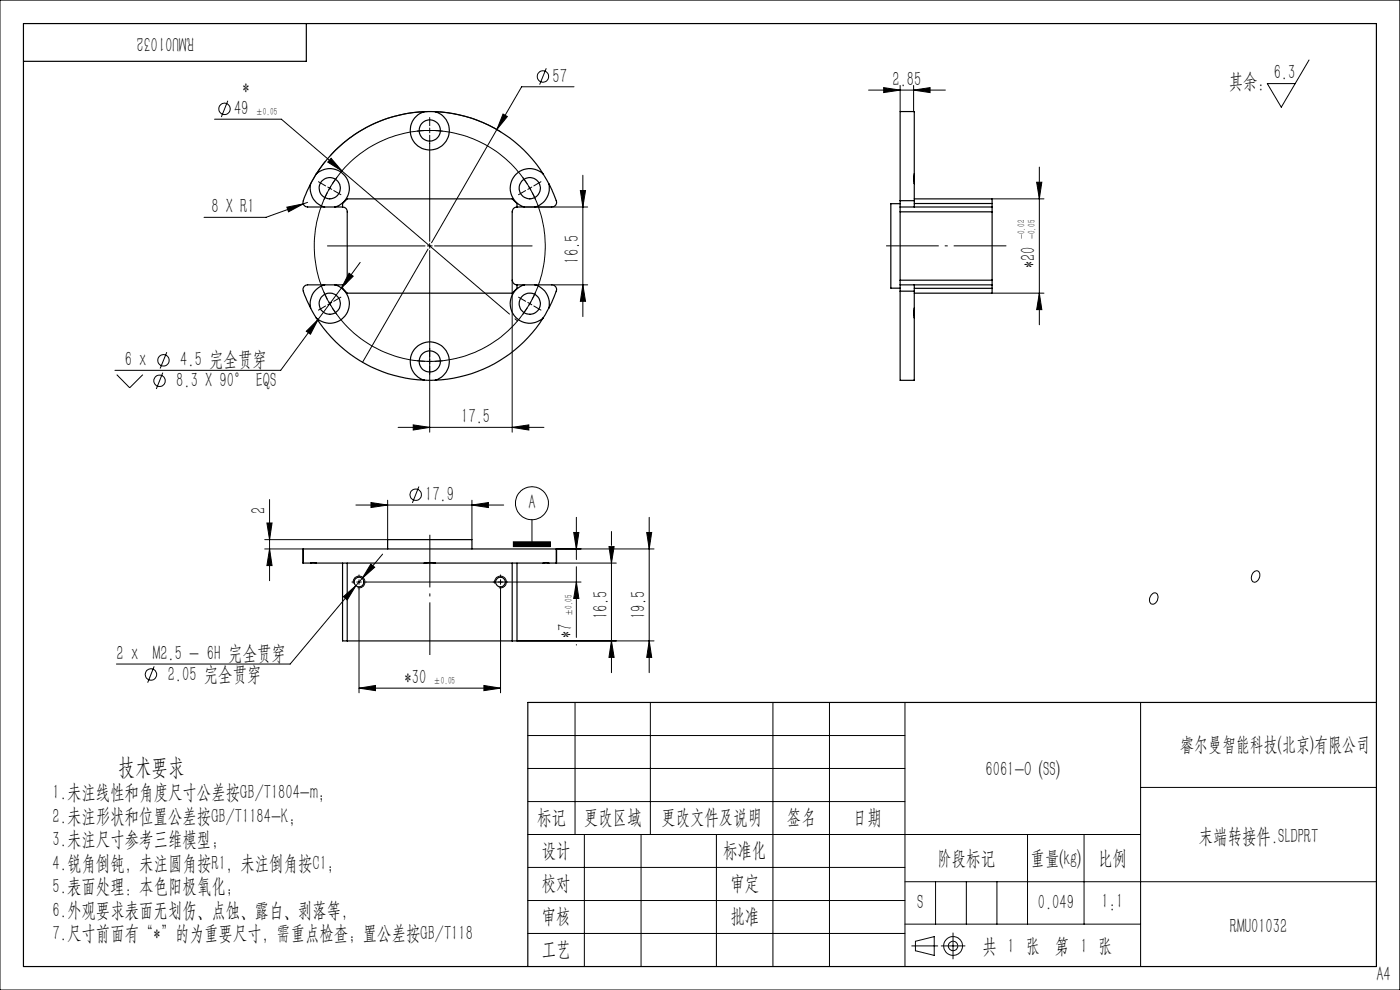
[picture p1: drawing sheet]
<svg xmlns="http://www.w3.org/2000/svg" width="297mm" height="210mm" viewBox="0 0 297 210" stroke-linecap="round" stroke-linejoin="round" font-family="sans-serif">
<g fill="none" stroke="#000" stroke-width=".25">
<path d="M5 5h287v200h-287zM65 5v8h-60M65.9 39a4.1 4.1 0 0 0 3 4.9M65.9 39l-.6 1.3a5.7 5.7 0 0 0-1 3l.5 .5 .5 .1h3.6M67.1 36.9l-1.2 2.1M67.1 36.9a4.2 4.2 0 0 1 6.5 1 4.2 4.2 0 0 1-2.6 6M90 23.7h2.4M90 23.7a4.1 4.1 0 0 0-2.2 6.4 4.1 4.1 0 0 0 6.7 0 4.1 4.1 0 0 0-2.1-6.4M90 23.7a28.5 28.5 0 0 0-22.9 13.2M92.4 23.7a28.4 28.4 0 0 1 22.8 13.2M115.2 36.9l1.2 2.1M115.2 36.9a4.1 4.1 0 0 0-6.4 1 4.1 4.1 0 0 0 2.5 6"/>
<path d="M116.4 39a4.1 4.1 0 0 1-2.9 4.9M116.4 39l1.4 3.1a1.08 1.08 0 0 1 .2 1.2 1.08 1.08 0 0 1-.9 .6h-3.6M194 36.9v-13.2h-3v18.9M194 36.9v2.1M194 39v3.6M68.9 43.9h2.1M71 43.9h1.7M72.7 43.9a.97 .97 0 0 1 1 1v14.5a.96 .96 0 0 1-1 1M72.7 43.9v-.7l1-1h35l1 1v.7M109.7 43.9a1.02 1.02 0 0 0-1 1v14.5a1.02 1.02 0 0 0 1 1M109.7 43.9h1.6M111.3 43.9h2.2"/>
<path d="M191 42.6v1.3M191 43.9v1M191 59.4v1M191 43.2h-2v17.9h2M191 43.9h19.5M191 42.6h3M191 44.9h19.5M191 59.4h19.5M191 44.9v14.5M194 42.6v1.3M194 42.2h16.5v1.7M194 43.2h16.5"/>
<path d="M210.5 43.9v1M210.5 59.4v1M210.5 44.9v14.5M65.9 65.4l1.2 2M67.1 67.4a28.5 28.5 0 0 0 22.9 13.2M68.9 60.4a4.1 4.1 0 0 0-3 5M68.9 60.4h2.1M68.9 60.4h-3.6a1.09 1.09 0 0 0-1 .7 1.09 1.09 0 0 0 .2 1.1l1.4 3.2M71 60.4a4.2 4.2 0 0 1 2.6 6.1 4.2 4.2 0 0 1-6.5 .9M71 60.4h1.7M72.7 60.4v.8l1 1h35l1-1v-.8M109.7 60.4h1.6"/>
<path d="M111.3 60.4a4.1 4.1 0 0 0-2.5 6.1 4.1 4.1 0 0 0 6.4 .9M111.3 60.4h2.2M113.5 60.4a4.1 4.1 0 0 1 2.9 5M113.5 60.4h3.6a1.07 1.07 0 0 1 .9 .7 1.07 1.07 0 0 1-.2 1.1l-1.4 3.2M115.2 67.4a28.5 28.5 0 0 1-22.8 13.2M116.4 65.4l-1.2 2M191 60.4v1.4M191 61.8v18.9l3-.1v-13.2M191 60.4h19.5M191 61.8h3M194 60.4v1.4M194 65.4v2"/>
<path d="M194 61.8v3.6M194 61.2h16.5M210.5 60.4v1.8h-16.5M90 80.6a4.1 4.1 0 0 1-2.2-6.3 4.1 4.1 0 0 1 6.7 0 4.1 4.1 0 0 1-2.1 6.3M90 80.6h2.4M64.3 119.4h1.6M64.3 116.4h53.7M64.3 116.4v3M65.9 119.4h1.2M67.1 119.4h22.9M72.7 119.4v16.6h37v-16.6M73.7 119.4v16.6"/>
<path d="M82.2 116.4v-1.9h17.9v1.9M90 119.4h2.4M92.4 119.4h24M108.7 119.4v16.6M115.3 119.4h1.1M116.4 119.4h1.6M118 116.4v3M292 149h-180v56"/>
<circle cx="70" cy="39.9" r="2.25"/>
<circle cx="91.2" cy="27.7" r="2.25"/>
<circle cx="112.4" cy="39.9" r="2.25"/>
<circle cx="70" cy="64.4" r="2.25"/>
<circle cx="91.2" cy="76.7" r="2.25"/>
<circle cx="112.4" cy="64.4" r="2.25"/>
<circle cx="76.2" cy="123.5" r="1.02"/>
<circle cx="106.2" cy="123.5" r="1.03"/>
</g>
<g fill="none" stroke="#000" stroke-width=".21">
<path d="M0 0h297v210h-297zM115.9 14.5l-1.4 3.4M121.8 18.4h-11.1l-5.3 9.1M184.3 19.1h16.3M187.5 18.6l3.5 .5-3.5 .5zM191 18.1v5.6M193.8 19.1l3.5-.5v1zM193.8 18.1v5.6M277.7 12.7l-5.9 10-2.9-5h5.9M45.5 25.3h14.2l12.8 11M48.3 21.4l-1.3 3.4M67.6 38.6l1.5 .8"/>
<path d="M69 34.2l-2 2.9-1.1 1.9M69.5 39.7l.9 .5M70.2 39.5l-.5 .8M70.2 33.6l2.3 2.7-3-1.9zM71.5 37.6l-1 1.5M72.5 36.3l35.6 30.3M90.2 27.7l-1.8 .1M90.7 27.7h1M91.2 24.9v1.8M91.2 27.2v1M91.2 28.7v22.5M92.2 27.7l1.7 .1"/>
<path d="M105.4 27.5l-13.9 24M106.3 28a28.5 28.5 0 0 0-36.3 5.1M106.7 24.2l.9 .5-2.2 2.8zM110.9 37.6l1 1.5M112.1 39.5l.5 .8M112.8 39.7l-.8 .5M114.8 38.6l-1.6 .8M123.6 37.2v30M219.9 38.7h1.1l-.5 3.5zM220.5 35.4v33.5M60.9 43.9l3.4-.7-3.1 1.7zM64.3 43.2l-7.9 2.9h-13.1"/>
<path d="M65.3 42.9l-1 .3M69.5 40.8l-.8 1.6M69.5 52.2h20.7M70.8 40.4l1.5 .9M74 58l.9 .6-2.5 2.5zM76.4 55.7l-4 5.4M90.7 52.2h1M90.8 52.8l-13.9 24.1M91.2 51.7v1M91.2 53.2v38.5M92.2 52.2h20.7M108.7 59.4v32.3"/>
<path d="M111.3 43.9h13.4M111.5 40.4l-1.5 .9M112.9 40.8l.7 1.6M123.1 40.4h1.1l-.6 3.5zM210.5 42.2h11M24.8 79.5l2.7 2.8 2.8-2.8M34.5 79l-1.3 3.5M35.4 74.7l-1.4 3.5M65 70.3l2.5-2.5-1.6 3.1zM67.5 67.8l-8 10.8h-35.1M68.7 62l.8 1.5M69.1 64.9l-1.5 .9"/>
<path d="M69.7 64l.5 .8M70.4 64.2l-.9 .5M70.5 65.3l1 1.4M72.3 63l-1.5 .9M72.4 61.1l-4.9 6.7M88.4 76.5l1.8 .2M90.7 76.7h1M93.9 76.5l-1.7 .2M109.3 67.6l.5 .5M110 63l1.5 .9M111.9 65.3l-1 1.4M112 64.2l.8 .5"/>
<path d="M112.6 64l-.5 .8M113.2 64.9l1.6 .9M113.6 62l-.7 1.5M117.1 60.4h7.6M123.6 60.4l.6 3.5h-1.1zM210.5 62.2h11M220.5 62.2l.5 3.5h-1.1zM84.5 90.7h30.9M87.7 90.1l3.5 .6-3.5 .5zM108.7 90.7l3.5-.6v1.1zM56.2 116.4h8.1M56.6 110.9h1.1l-.5 3.6z"/>
<path d="M57.2 116.4l.5 3.6h-1.1zM57.2 106v17.2M75.5 107.1h31.4M78.7 119.7l.8 .6-2.7 2.4zM78.7 106.6l3.5 .5-3.5 .6zM81.2 117.5l-4.4 5.2M82.2 106.1v8.4h-26M88.9 103.2l-1.4 3.5M100.1 107.1l3.5-.5v1.1zM100.1 106.1v8.4M108.9 114.9h7.9v1h-7.9zM112.9 110.2v4.7"/>
<path d="M118.1 116.4h20.6M118.1 119.4h12.6M121.7 113h1.1l-.5 3.4zM122.3 109.7v9M129.2 115.9h1.1l-.6 3.5zM129.7 112.7v3M129.7 117.2v25.5M137.2 113h1.1l-.6 3.4zM137.7 109.7v33M72.8 126.6l2.7-2.4-1.8 3.1zM74.6 123.5h.6M75 123.8a1.26 1.26 0 0 1 1.1-1.6 1.26 1.26 0 0 1 1.3 1.4 1.26 1.26 0 0 1-1.6 1.1"/>
<path d="M75.5 124.2l-13.9 16.7h-36.9M75.7 123.5h1M76.2 121.9v.5M76.2 123v1M76.2 124.5v22.5M76.8 122.7l-1.3 1.5M77.2 123.5h46.1M105 123.8a1.26 1.26 0 0 1 1.1-1.6 1.26 1.26 0 0 1 1.3 1.4 1.26 1.26 0 0 1-1.6 1.1M106.2 121.9v.5M106.2 123v1M106.2 124.5v22.5M109.7 136h29"/>
<path d="M122.3 123.5l.5 3.5h-1.1zM122.3 120.2v15M122.3 136.7v.1M129.7 136l.6 3.4h-1.1zM137.7 136l.6 3.4h-1.1zM244.5 125.9a.79 .79 0 0 1 1 .1 .79 .79 0 0 1 .1 1 .97 .97 0 0 1-.5 1 .97 .97 0 0 1-1-.1l-.2-.3v-.6zM266 121.3a.77 .77 0 0 1 1-.1 .77 .77 0 0 1 .3 1 1.12 1.12 0 0 1-1.6 1.1l-.2-.9zM32.7 141.3l-1.4 3.5M76.2 146l3.5-.6v1.1zM76.2 146h30M102.7 145.4l3.5 .6-3.5 .5zM112 156h80"/>
<path d="M122 149v28M138 149v28M164 149v56M176 149v56M192 149v56M242 149v56M112 177h130M112 170h80M112 163h80M124 177v28M136 177v28M152 177v28"/>
<path d="M218 177v19M230 177v19M242 167h50M112 198h80M112 191h80M112 184h80M192 187h100M192 196h50M198.5 187v9M205 187v9M211.5 187v9"/>
<circle cx="115.2" cy="16.2" r="1.21"/>
<circle cx="47.6" cy="23.1" r="1.22"/>
<circle cx="91.1" cy="52.2" r="24.5"/>
<circle cx="34.7" cy="76.4" r="1.21"/>
<circle cx="33.8" cy="80.8" r="1.22"/>
<circle cx="88.2" cy="104.9" r="1.21"/>
<circle cx="112.8" cy="106.7" r="3.5"/>
<circle cx="32" cy="143.1" r="1.21"/>
</g>
<g fill="none" stroke="#0a0605" stroke-width=".21">
<path d="M194.2 199.7l4-1v4l-4-1zM202.2 197.9v5.5M193.4 200.7h5.5M199.7 200.7h5"/>
<circle cx="202.2" cy="200.7" r="1"/>
<circle cx="202.2" cy="200.7" r="2"/>
</g>
<path d="M188 52.2h25.5M91.2 138.9v-25.5" fill="none" stroke="#000" stroke-width=".21" stroke-dasharray="30.5 1.3 .6 1.3" stroke-dashoffset="19.3" stroke-linecap="butt"/>
<g fill="#000">
<path d="M70.2 33.6l2.3 2.7-3-1.9zM108.9 114.9h7.9v1h-7.9z"/>
<path d="M60.9 43.9l.3 1 3.1-1.7zM106.7 24.2l-1.3 3.3 2.2-2.8zM74 58l-1.6 3.1 2.5-2.5zM67.5 67.8l-2.5 2.5 .9 .6zM78.7 106.6l3.5 .5-3.5 .6zM100.1 107.1l3.5-.5v1.1zM76.2 146l3.5-.6v1.1zM102.7 145.4l3.5 .6-3.5 .5zM78.7 119.7l-1.9 3 2.7-2.4zM72.8 126.6l.9 .7 1.8-3.1z"/>
<path d="M123.1 40.4h1.1l-.6 3.5zM123.6 60.4l.6 3.5h-1.1z"/>
<path d="M220.5 62.2l.5 3.5h-1.1zM219.9 38.7h1.1l-.5 3.5zM57.2 116.4l.5 3.6h-1.1zM56.6 110.9h1.1l-.5 3.6z"/>
<path d="M108.7 90.7l3.5-.6v1.1zM87.7 90.1l3.5 .6-3.5 .5zM193.8 19.1l3.5-.5v1zM187.5 18.6l3.5 .5-3.5 .5z"/>
<path d="M137.2 113h1.1l-.6 3.4zM137.7 136l.6 3.4h-1.1zM129.2 115.9h1.1l-.6 3.5zM129.7 136l.6 3.4h-1.1zM121.7 113h1.1l-.5 3.4zM122.3 123.5l.5 3.5h-1.1z"/>
</g>
<text font-size="5" x="25.2" y="164.4">技术要求</text>
<g font-size="4.4">
<text x="41.1" y="7.9" transform="rotate(-180 41.1 7.9)">RMU01032</text>
<text x="117.2" y="17.5">57</text>
<text x="270.2" y="16.8">6.3</text>
<text x="51.4" y="20">*</text>
<text x="189.3" y="18.2">2.85</text>
<text x="260.7" y="18.6">其余：</text>
<text x="49.6" y="24.4">49</text>
<text x="44.9" y="45.2">8 X R1</text>
<text x="122.8" y="55.9" transform="rotate(-90 122.8 55.9)">16.5</text>
<text x="219.6" y="56.9" transform="rotate(-90 219.6 56.9)">*20</text>
<text x="26.5" y="77.7">6 x</text>
<text x="38.2" y="77.7">4.5 完全贯穿</text>
<text x="37.4" y="82.1">8.3 X 90° EQS</text>
<text x="97.9" y="89.8">17.5</text>
<text x="90.2" y="106.2">17.9</text>
<text x="56.3" y="109" transform="rotate(-90 56.3 109)">2</text>
<text x="112.1" y="108">A</text>
<text x="128.9" y="131.4" transform="rotate(-90 128.9 131.4)">16.5</text>
<text x="136.9" y="131.4" transform="rotate(-90 136.9 131.4)">19.5</text>
<text x="121.4" y="135.3" transform="rotate(-90 121.4 135.3)">*7</text>
<text x="24.7" y="140">2 x M2.5 - 6H 完全贯穿</text>
<text x="35.6" y="144.4">2.05 完全贯穿</text>
<text x="85.8" y="145.1">*30</text>
<text x="209.1" y="164.6">6061-O (SS)</text>
<text x="11.2" y="169.5">1.未注线性和角度尺寸公差按GB/T1804-m;</text>
<text x="11.2" y="174.5">2.未注形状和位置公差按GB/T1184-K；</text>
<text x="11.2" y="179.5">3.未注尺寸参考三维模型；</text>
<text x="113.9" y="174.9">标记</text>
<text x="123.9" y="174.9">更改区域</text>
<text x="140.3" y="174.7">更改文件及说明</text>
<text x="166.9" y="174.9">签名</text>
<text x="180.9" y="174.9">日期</text>
<text x="254.3" y="178.9">末端转接件.SLDPRT</text>
<text x="11.2" y="184.5">4.锐角倒钝，未注圆角按R1，未注倒角按C1；</text>
<text x="114.9" y="181.9">设计</text>
<text x="153.4" y="181.9">标准化</text>
<text x="198.9" y="183.4">阶段标记</text>
<text x="218.6" y="183.4">重量(kg)</text>
<text x="232.9" y="183.4">比例</text>
<text x="11.2" y="189.5">5.表面处理：本色阳极氧化；</text>
<text x="114.9" y="188.9">校对</text>
<text x="154.9" y="188.9">审定</text>
<text x="11.2" y="194.5">6.外观要求表面无划伤、点蚀、露白、剥落等，</text>
<text x="114.9" y="195.9">审核</text>
<text x="154.9" y="195.9">批准</text>
<text x="194.6" y="192.9">S</text>
<text x="220.2" y="192.9">0.049</text>
<text x="233.7" y="192.6">1:1</text>
<text x="260.9" y="197.9">RMU01032</text>
<text x="11.2" y="199.5">7.尺寸前面有“*”的为重要尺寸，需重点检查；置公差按GB/T118</text>
<text x="114.9" y="202.9">工艺</text>
<text x="208.4" y="202.1">共 1 张 第 1 张</text>
<text x="292" y="208.1">A4</text>
</g>
<text font-size="4.2" x="250.4" y="159.3">睿尔曼智能科技(北京)有限公司</text>
<g font-size="2.2">
<text x="54.2" y="24.4">±0.05</text>
<text x="217.4" y="50.8" transform="rotate(-90 217.4 50.8)">-0.02</text>
<text x="219.6" y="50.8" transform="rotate(-90 219.6 50.8)">-0.05</text>
<text x="121.4" y="130.7" transform="rotate(-90 121.4 130.7)">±0.05</text>
<text x="92" y="145.1">±0.05</text>
</g>
</svg>
